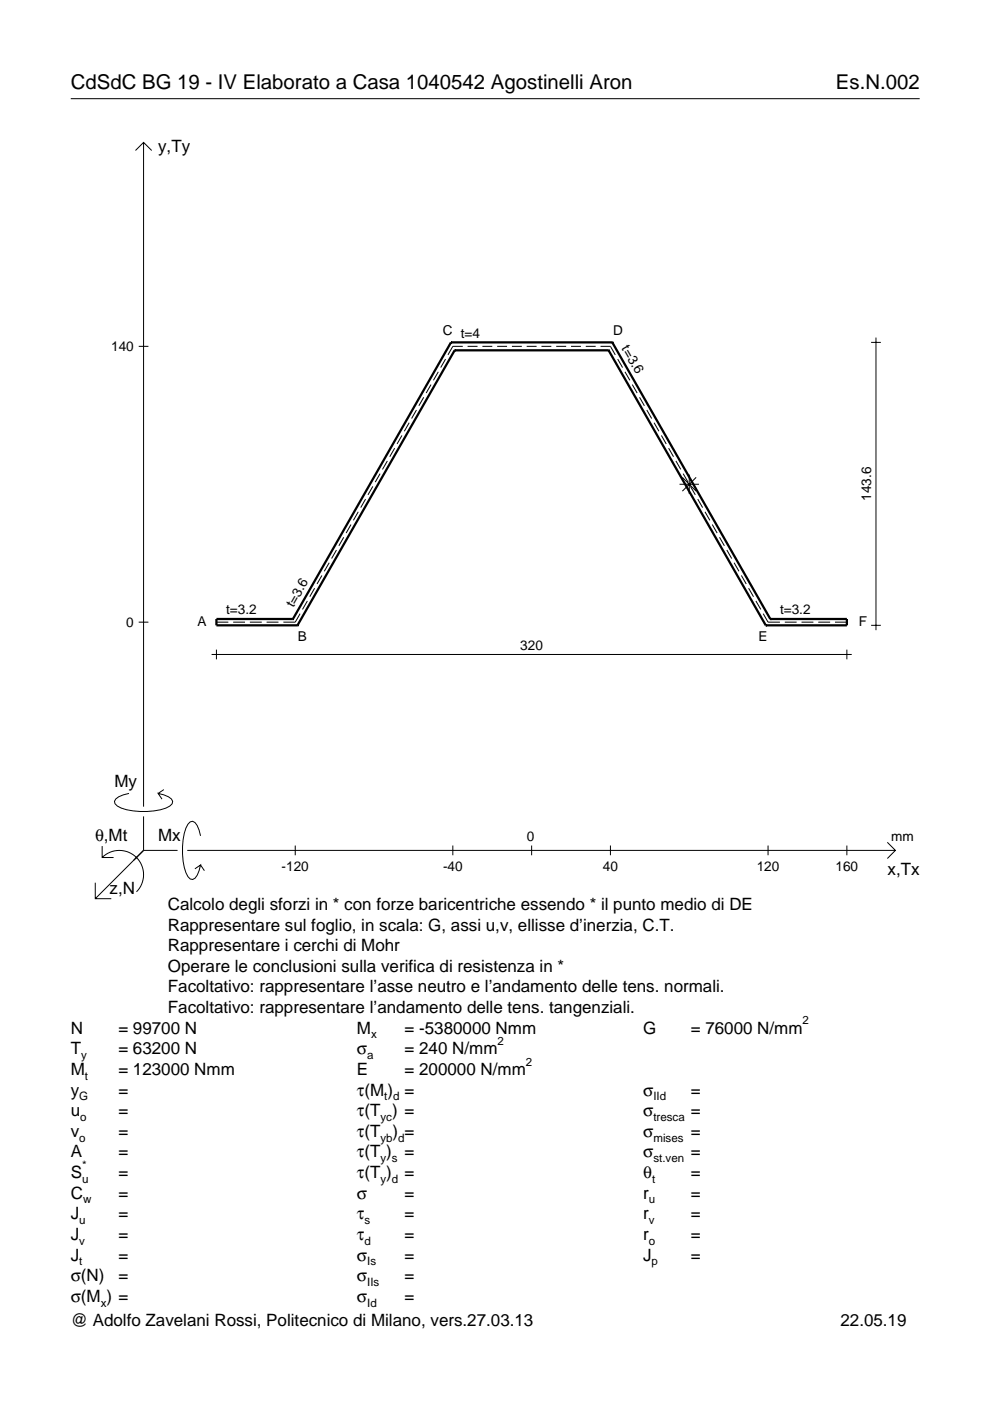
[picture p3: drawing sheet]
<svg xmlns="http://www.w3.org/2000/svg" width="210mm" height="297mm" viewBox="0 0 210 297" stroke-linecap="round" stroke-linejoin="round" font-family="sans-serif">
<g fill="none" stroke="#000" stroke-width=".21">
<path d="M15 20.9h180M28.7 31.9l1.7-1.7 1.8 1.7M30.4 30.2v140.8M29.4 73.4h2.1M92.9 78.8l-1 1.8M94.5 76.1l-1.1 1.8M98.1 73.4h-2.1l-1 1.8M99.1 73.4h2.1M102.3 73.4h2.1M105.4 73.4h2.1M108.5 73.4h2.1M111.7 73.4h2.1"/>
<path d="M114.8 73.4h2.1M117.9 73.4h2.1M121.1 73.4h2.1M124.2 73.4h2.1M127.3 73.4h2.1l1.1 1.8M131 76.1l1 1.8M132.5 78.8l1 1.8M184.7 72.6h2.1M185.7 71.6v62M82.1 97.7l-1 1.8M83.7 95l-1.1 1.8M85.2 92.3l-1 1.8"/>
<path d="M86.8 89.6l-1.1 1.8M88.3 86.9l-1 1.8M89.8 84.2l-1 1.8M91.4 81.5l-1 1.8M134.1 81.5l1 1.8M135.6 84.2l1 1.8M137.1 86.9l1.1 1.8M138.7 89.6l1 1.8M140.2 92.3l1.1 1.8M141.8 95l1 1.8M143.3 97.7l1 1.8M69.8 119.3l-1 1.8"/>
<path d="M71.3 116.6l-1 1.8M72.9 113.9l-1.1 1.8M74.4 111.2l-1 1.8M76 108.5l-1.1 1.8M77.5 105.8l-1 1.8M79 103.1l-1 1.8M80.6 100.4l-1 1.8M144.1 102.7h4.1M144.7 101.2l2.9 2.9M144.8 100.4l1.1 1.8M146.1 100.6v4.1M146.4 103.1l1 1.8"/>
<path d="M147.6 101.2l-2.9 2.9M147.9 105.8l1.1 1.8M149.5 108.5l1 1.8M151 111.2l1 1.8M152.6 113.9l1 1.8M154.1 116.6l1 1.8M155.6 119.3l1.1 1.8M29.4 131.9h2.1M44.9 138.8h135.7M45.9 131.9h2.5M45.9 137.7v2.1M49.4 131.9h2.5"/>
<path d="M53 131.9h2.5M56.5 131.9h2.5M63.6 130.1l-1 1.8h-2.5M65.2 127.4l-1.1 1.8M66.7 124.7l-1 1.8M68.2 122l-1 1.8M157.2 122l1 1.8M158.7 124.7l1.1 1.8M160.3 127.4l1 1.8M161.8 130.1l1 1.8h2.6M166.4 131.9h2.5M169.9 131.9h2.6"/>
<path d="M173.5 131.9h2.5M177 131.9h2.6M179.6 137.7v2.1M184.7 132.6h2.1M21.7 179.4v2.4h2.4M27.3 168.2a3.6 3.6 0 0 0-3 1.7l.1 .5a5.6 5.6 0 0 0 3.8 1.5 13.4 13.4 0 0 0 7.8-1l.5-.5 .1-.5a3.6 3.6 0 0 0-3.1-1.7l.8 1.2M30.4 173.1v7.2M34.7 167.4l-1.2 .8M42.5 177.2a3.6 3.6 0 0 0-1.7-3.1l-.5 .2a5.7 5.7 0 0 0-1.5 3.7 13.3 13.3 0 0 0 1 7.9l.5 .5 .5 .1a3.6 3.6 0 0 0 1.7-3.1l-1.2 .8M62.6 179.3v2M96 179.3v2M112.7 179.3v2"/>
<path d="M129.4 179.3v2M162.8 179.3v2M179.6 179.3v2M188.1 178.6l1.7 1.7-1.7 1.7M20.2 187.2v3.3h3.4M21.7 181.8a5.1 5.1 0 0 1 7.2 0 5.1 5.1 0 0 1 0 7.3M30.4 180.3l-10.2 10.2M30.4 180.3h7.2M39.7 180.3h150.1M42.5 183.4l.8 1.2"/>
</g>
<g fill="none" stroke="#000" stroke-width=".48">
<path d="M95.6 72.6h.1M95.6 72.6l-33.5 58.6M95.6 72.6h34.2M96.4 74.3h.1M96.4 74.3l-33.3 58.3M96.4 74.3h32.6M129 74.3h.1M129 74.3l33.4 58.3M129.8 72.6h.1M129.8 72.6l33.5 58.6M62.1 131.2h.1M62.1 131.2h-16.2v1.4h17.2"/>
<path d="M63.1 132.6h.1M162.4 132.6h.1M163.3 131.2h.1M163.3 131.2h16.3v1.4h-17.2"/>
</g>
<g font-size="4.3">
<text x="15" y="18.9">CdSdC BG 19 - IV Elaborato a Casa 1040542 Agostinelli Aron</text>
<text x="177.2" y="18.9">Es.N.002</text>
</g>
<g font-size="3.6">
<text x="33.5" y="32.3">y,Ty</text>
<text x="24.3" y="166.9">My</text>
<text x="20.1" y="178.2">θ,Mt</text>
<text x="33.5" y="178.2">Mx</text>
<text x="188.2" y="185.5">x,Tx</text>
<text x="23.2" y="189.6">z,N</text>
<text x="35.6" y="192.9">Calcolo degli sforzi in * con forze baricentriche essendo * il punto medio di DE</text>
<text x="35.6" y="197.3">Rappresentare sul foglio, in scala: G, assi u,v, ellisse d’inerzia, C.T.</text>
<text x="35.6" y="201.7">Rappresentare i cerchi di Mohr</text>
<text x="35.6" y="206">Operare le conclusioni sulla verifica di resistenza in *</text>
<text x="35.6" y="210.4">Facoltativo: rappresentare l’asse neutro e l’andamento delle tens. normali.</text>
<text x="35.6" y="214.8">Facoltativo: rappresentare l’andamento delle tens. tangenziali.</text>
<text x="15" y="219.2">N</text>
<text x="25.1" y="219.2">= 99700 N</text>
<text x="75.7" y="219.2">M</text>
<text x="85.8" y="219.2">= -5380000 Nmm</text>
<text x="136.4" y="219.2">G</text>
<text x="146.5" y="219.2">= 76000 N/mm</text>
<text x="15" y="227.9">M</text>
<text x="15" y="223.5">T</text>
<text x="25.1" y="223.5">= 63200 N</text>
<text x="25.1" y="227.9">= 123000 Nmm</text>
<text x="75.7" y="223.5">σ</text>
<text x="75.7" y="227.9">E</text>
<text x="85.8" y="223.5">= 240 N/mm</text>
<text x="85.8" y="227.9">= 200000 N/mm</text>
<text x="15" y="232.3">y</text>
<text x="25.1" y="232.3">=</text>
<text x="75.7" y="232.3">τ(M ) =</text>
<text x="136.4" y="232.3">σ</text>
<text x="146.5" y="232.3">=</text>
<text x="15" y="236.7">u</text>
<text x="25.1" y="236.7">=</text>
<text x="75.7" y="236.7">τ(T ) =</text>
<text x="136.4" y="236.7">σ</text>
<text x="146.5" y="236.7">=</text>
<text x="15" y="241">v</text>
<text x="15" y="245.4">A</text>
<text x="25.1" y="241">=</text>
<text x="25.1" y="245.4">=</text>
<text x="75.7" y="245.4">τ(T )</text>
<text x="75.7" y="241">τ(T</text>
<text x="83.3" y="241">) =</text>
<text x="85.8" y="245.4">=</text>
<text x="136.4" y="241">σ</text>
<text x="136.4" y="245.4">σ</text>
<text x="146.5" y="241">=</text>
<text x="146.5" y="245.4">=</text>
<text x="15" y="249.8">S</text>
<text x="25.1" y="249.8">=</text>
<text x="75.7" y="249.8">τ(T )</text>
<text x="85.8" y="249.8">=</text>
<text x="136.4" y="249.8">θ</text>
<text x="146.5" y="249.8">=</text>
<text x="15" y="254.2">C</text>
<text x="25.1" y="254.2">=</text>
<text x="75.7" y="254.2">σ</text>
<text x="85.8" y="254.2">=</text>
<text x="136.4" y="254.2">r</text>
<text x="146.5" y="254.2">=</text>
<text x="15" y="258.5">J</text>
<text x="15" y="262.9">J</text>
<text x="25.1" y="258.5">=</text>
<text x="25.1" y="262.9">=</text>
<text x="75.7" y="258.5">τ</text>
<text x="75.7" y="262.9">τ</text>
<text x="85.8" y="258.5">=</text>
<text x="85.8" y="262.9">=</text>
<text x="136.4" y="258.5">r</text>
<text x="136.4" y="262.9">r</text>
<text x="146.5" y="258.5">=</text>
<text x="146.5" y="262.9">=</text>
<text x="15" y="267.3">J</text>
<text x="25.1" y="267.3">=</text>
<text x="75.7" y="267.3">σ</text>
<text x="85.8" y="267.3">=</text>
<text x="136.4" y="267.3">J</text>
<text x="146.5" y="267.3">=</text>
<text x="15" y="271.7">σ(N)</text>
<text x="25.1" y="271.7">=</text>
<text x="75.7" y="271.7">σ</text>
<text x="85.8" y="271.7">=</text>
<text x="15" y="281.2">@ Adolfo Zavelani Rossi, Politecnico di Milano, vers.27.03.13</text>
<text x="15" y="276">σ(M ) =</text>
<text x="75.7" y="276">σ</text>
<text x="85.8" y="276">=</text>
<text x="178.2" y="281.2">22.05.19</text>
</g>
<g font-size="2.9">
<text x="93.9" y="71.1">C t=4</text>
<text x="130" y="71.1">D</text>
<text x="23.6" y="74.4">140</text>
<text x="131.7" y="73.9" transform="rotate(60 131.7 73.9)">t=3.6</text>
<text x="184.7" y="106.2" transform="rotate(-90 184.7 106.2)">143.6</text>
<text x="47.9" y="130.2">t=3.2</text>
<text x="62.2" y="128.9" transform="rotate(-60 62.2 128.9)">t=3.6</text>
<text x="165.4" y="130.2">t=3.2</text>
<text x="26.8" y="132.9">0</text>
<text x="41.9" y="132.8">A</text>
<text x="63.1" y="135.9">B</text>
<text x="110.3" y="137.7">320</text>
<text x="160.8" y="135.9">E</text>
<text x="182.1" y="132.8">F</text>
<text x="111.7" y="178.2">0</text>
<text x="189" y="178.2">mm</text>
<text x="59.7" y="184.7">-120</text>
<text x="93.9" y="184.7">-40</text>
<text x="127.8" y="184.7">40</text>
<text x="160.4" y="184.7">120</text>
<text x="177.2" y="184.7">160</text>
</g>
<g font-size="2.4">
<text x="78.7" y="220.2">x</text>
<text x="105.5" y="221.5">2</text>
<text x="170.2" y="217.2">2</text>
<text x="17.2" y="224.5">y</text>
<text x="77.9" y="224.5">a</text>
<text x="111.5" y="225.9">2</text>
<text x="16.8" y="233.3">G</text>
<text x="18" y="228.9">t</text>
<text x="81.5" y="233.3">t d</text>
<text x="138.5" y="233.3">IId</text>
<text x="17" y="237.7">o</text>
<text x="80.7" y="237.7">yc</text>
<text x="138.5" y="237.7">tresca</text>
<text x="16.8" y="242">o</text>
<text x="80.7" y="242">yb d</text>
<text x="138.5" y="242">mises</text>
<text x="17.4" y="250.8">u</text>
<text x="17.4" y="247.8">*</text>
<text x="80.7" y="246.4">y s</text>
<text x="80.7" y="250.8">y d</text>
<text x="138.2" y="250.8">t</text>
<text x="138.5" y="246.4">st.ven</text>
<text x="17.6" y="255.2">w</text>
<text x="137.6" y="255.2">u</text>
<text x="16.8" y="259.5">u</text>
<text x="16.8" y="263.9">v</text>
<text x="77.3" y="259.5">s</text>
<text x="77.3" y="263.9">d</text>
<text x="137.6" y="259.5">v</text>
<text x="137.6" y="263.9">o</text>
<text x="16.8" y="268.3">t</text>
<text x="77.9" y="268.3">Is</text>
<text x="138.2" y="268.3">p</text>
<text x="77.9" y="272.7">IIs</text>
<text x="21.4" y="277">x</text>
<text x="77.9" y="277">Id</text>
</g>
</svg>
